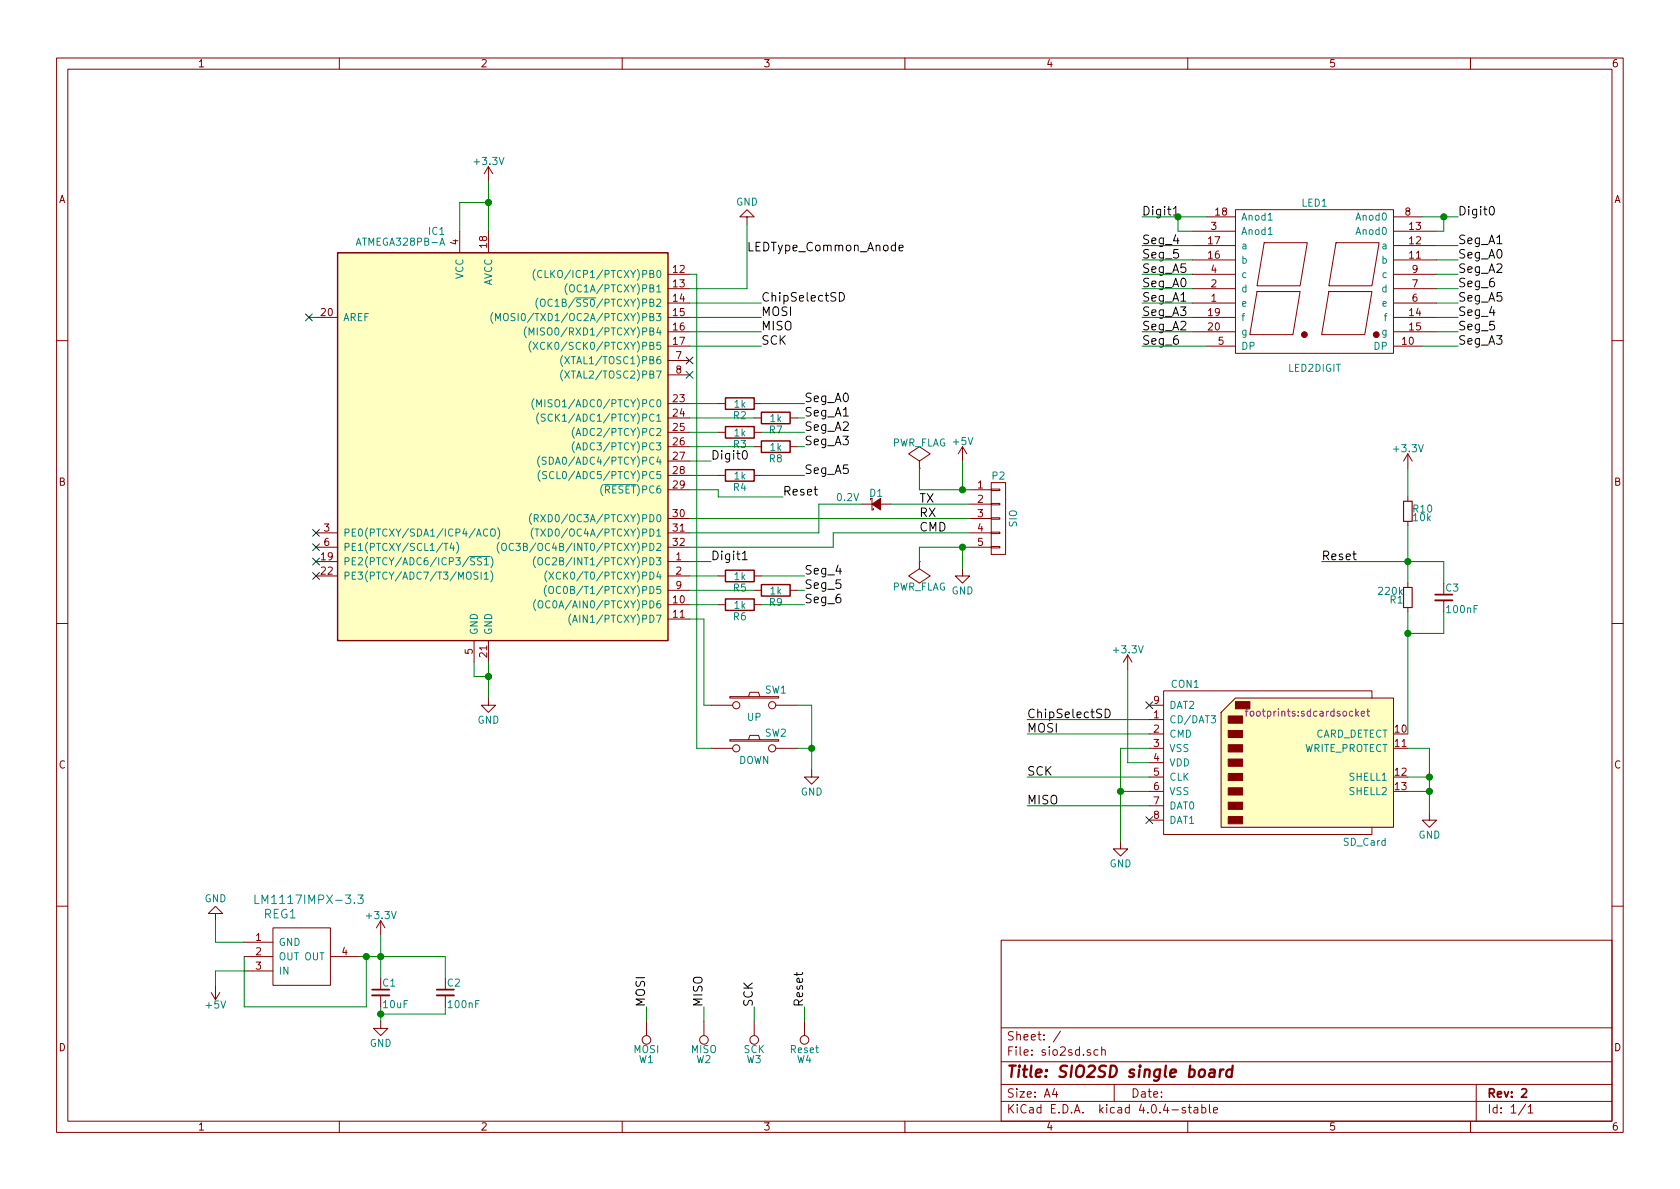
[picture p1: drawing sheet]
EESchema Schematic File Version 4
LIBS:sio2sd-cache
EELAYER 26 0
EELAYER END
$Descr A4 11693 8268
encoding utf-8
Sheet 1 1
Title "SIO2SD single board"
Date ""
Rev "2"
Comp ""
Comment1 ""
Comment2 ""
Comment3 ""
Comment4 ""
$EndDescr
$Comp
L sio2sd-rescue:ATMEGA328PB-A IC1
U 1 1
P 3500 3100
F 0 "IC1" H 3100 4575 50  0000 R BNN
F 1 "ATMEGA328PB-A" H 3100 4500 50  0000 R BNN
F 2 "Package_QFP:TQFP-32_7x7mm_P0.8mm" H 3450 1700 50  0001 L CIN
F 3 "" H 3200 3150 50  0000 C CNN
	1    3500 3100
	1    0    0    -1  
$EndComp
$Comp
L components:LED2DIGIT LED1
U 1 1
P 9150 2000
F 0 "LED1" H 9150 2600 50  0000 C CNN
F 1 "LED2DIGIT" H 9150 1450 50  0000 C CNN
F 2 "footprints:led2digit" H 9150 2000 50  0001 C CNN
F 3 "" H 9150 2000 50  0000 C CNN
	1    9150 2000
	1    0    0    -1  
$EndComp
$Comp
L components:LM1117IMPX-3.3 REG1
U 1 1
P 2300 6300
F 0 "REG1" H 1950 6250 60  0000 C CNN
F 1 "LM1117IMPX-3.3" H 2150 6350 60  0000 C CNN
F 2 "Package_TO_SOT_SMD:SOT-223" V 2400 5900 60  0001 C CNN
F 3 "" V 2400 5900 60  0001 C CNN
	1    2300 6300
	1    0    0    -1  
$EndComp
$Comp
L power:GND #PWR01
U 1 1
P 1500 6400
F 0 "#PWR01" H 1500 6150 50  0001 C CNN
F 1 "GND" H 1500 6250 50  0000 C CNN
F 2 "" H 1500 6400 50  0000 C CNN
F 3 "" H 1500 6400 50  0000 C CNN
	1    1500 6400
	-1   0    0    1   
$EndComp
$Comp
L power:+5V #PWR02
U 1 1
P 1500 6850
F 0 "#PWR02" H 1500 6700 50  0001 C CNN
F 1 "+5V" H 1500 6990 50  0000 C CNN
F 2 "" H 1500 6850 50  0000 C CNN
F 3 "" H 1500 6850 50  0000 C CNN
	1    1500 6850
	-1   0    0    1   
$EndComp
$Comp
L power:+3.3V #PWR03
U 1 1
P 2650 6500
F 0 "#PWR03" H 2650 6350 50  0001 C CNN
F 1 "+3.3V" H 2650 6640 50  0000 C CNN
F 2 "" H 2650 6500 50  0000 C CNN
F 3 "" H 2650 6500 50  0000 C CNN
	1    2650 6500
	1    0    0    -1  
$EndComp
$Comp
L Device:C_Small C1
U 1 1
P 2650 6900
F 0 "C1" H 2660 6970 50  0000 L CNN
F 1 "10uF" H 2660 6820 50  0000 L CNN
F 2 "Capacitor_SMD:C_0805_2012Metric_Pad1.15x1.40mm_HandSolder" H 2650 6900 50  0001 C CNN
F 3 "" H 2650 6900 50  0000 C CNN
	1    2650 6900
	1    0    0    -1  
$EndComp
$Comp
L power:GND #PWR04
U 1 1
P 2650 7100
F 0 "#PWR04" H 2650 6850 50  0001 C CNN
F 1 "GND" H 2650 6950 50  0000 C CNN
F 2 "" H 2650 7100 50  0000 C CNN
F 3 "" H 2650 7100 50  0000 C CNN
	1    2650 7100
	1    0    0    -1  
$EndComp
$Comp
L sio2sd-rescue:CONN_01X05 P2
U 1 1
P 6950 3600
F 0 "P2" H 6950 3900 50  0000 C CNN
F 1 "SIO" V 7050 3600 50  0000 C CNN
F 2 "Connector_PinHeader_2.54mm:PinHeader_1x05_P2.54mm_Horizontal" H 6950 3600 50  0001 C CNN
F 3 "" H 6950 3600 50  0000 C CNN
	1    6950 3600
	1    0    0    -1  
$EndComp
$Comp
L power:GND #PWR05
U 1 1
P 6700 3950
F 0 "#PWR05" H 6700 3700 50  0001 C CNN
F 1 "GND" H 6700 3800 50  0000 C CNN
F 2 "" H 6700 3950 50  0000 C CNN
F 3 "" H 6700 3950 50  0000 C CNN
	1    6700 3950
	1    0    0    -1  
$EndComp
$Comp
L power:+5V #PWR06
U 1 1
P 6700 3200
F 0 "#PWR06" H 6700 3050 50  0001 C CNN
F 1 "+5V" H 6700 3340 50  0000 C CNN
F 2 "" H 6700 3200 50  0000 C CNN
F 3 "" H 6700 3200 50  0000 C CNN
	1    6700 3200
	1    0    0    -1  
$EndComp
$Comp
L power:+3.3V #PWR07
U 1 1
P 3400 1250
F 0 "#PWR07" H 3400 1100 50  0001 C CNN
F 1 "+3.3V" H 3400 1390 50  0000 C CNN
F 2 "" H 3400 1250 50  0000 C CNN
F 3 "" H 3400 1250 50  0000 C CNN
	1    3400 1250
	1    0    0    -1  
$EndComp
$Comp
L power:GND #PWR08
U 1 1
P 3400 4850
F 0 "#PWR08" H 3400 4600 50  0001 C CNN
F 1 "GND" H 3400 4700 50  0000 C CNN
F 2 "" H 3400 4850 50  0000 C CNN
F 3 "" H 3400 4850 50  0000 C CNN
	1    3400 4850
	1    0    0    -1  
$EndComp
Text Label 4950 3200 0    60   ~ 0
Digit0
Text Label 4950 3900 0    60   ~ 0
Digit1
Text Label 6400 3600 0    60   ~ 0
RX
Text Label 6400 3700 0    60   ~ 0
CMD
$Comp
L Device:R R2
U 1 1
P 5150 2800
F 0 "R2" V 5230 2800 50  0000 C CNN
F 1 "1k" V 5150 2800 50  0000 C CNN
F 2 "Resistor_SMD:R_0805_2012Metric_Pad1.15x1.40mm_HandSolder" V 5080 2800 50  0001 C CNN
F 3 "" H 5150 2800 50  0000 C CNN
	1    5150 2800
	0    1    1    0   
$EndComp
Text Label 5600 2800 0    60   ~ 0
Seg_A0
$Comp
L Device:R R7
U 1 1
P 5400 2900
F 0 "R7" V 5480 2900 50  0000 C CNN
F 1 "1k" V 5400 2900 50  0000 C CNN
F 2 "Resistor_SMD:R_0805_2012Metric_Pad1.15x1.40mm_HandSolder" V 5330 2900 50  0001 C CNN
F 3 "" H 5400 2900 50  0000 C CNN
	1    5400 2900
	0    1    1    0   
$EndComp
Text Label 5600 2900 0    60   ~ 0
Seg_A1
$Comp
L Device:R R3
U 1 1
P 5150 3000
F 0 "R3" V 5230 3000 50  0000 C CNN
F 1 "1k" V 5150 3000 50  0000 C CNN
F 2 "Resistor_SMD:R_0805_2012Metric_Pad1.15x1.40mm_HandSolder" V 5080 3000 50  0001 C CNN
F 3 "" H 5150 3000 50  0000 C CNN
	1    5150 3000
	0    1    1    0   
$EndComp
Text Label 5600 3000 0    60   ~ 0
Seg_A2
$Comp
L Device:R R8
U 1 1
P 5400 3100
F 0 "R8" V 5480 3100 50  0000 C CNN
F 1 "1k" V 5400 3100 50  0000 C CNN
F 2 "Resistor_SMD:R_0805_2012Metric_Pad1.15x1.40mm_HandSolder" V 5330 3100 50  0001 C CNN
F 3 "" H 5400 3100 50  0000 C CNN
	1    5400 3100
	0    1    1    0   
$EndComp
Text Label 5600 3100 0    60   ~ 0
Seg_A3
$Comp
L Device:R R4
U 1 1
P 5150 3300
F 0 "R4" V 5230 3300 50  0000 C CNN
F 1 "1k" V 5150 3300 50  0000 C CNN
F 2 "Resistor_SMD:R_0805_2012Metric_Pad1.15x1.40mm_HandSolder" V 5080 3300 50  0001 C CNN
F 3 "" H 5150 3300 50  0000 C CNN
	1    5150 3300
	0    1    1    0   
$EndComp
Text Label 5600 3300 0    60   ~ 0
Seg_A5
$Comp
L Device:R R5
U 1 1
P 5150 4000
F 0 "R5" V 5230 4000 50  0000 C CNN
F 1 "1k" V 5150 4000 50  0000 C CNN
F 2 "Resistor_SMD:R_0805_2012Metric_Pad1.15x1.40mm_HandSolder" V 5080 4000 50  0001 C CNN
F 3 "" H 5150 4000 50  0000 C CNN
	1    5150 4000
	0    1    1    0   
$EndComp
Text Label 5600 4000 0    60   ~ 0
Seg_4
$Comp
L Device:R R9
U 1 1
P 5400 4100
F 0 "R9" V 5480 4100 50  0000 C CNN
F 1 "1k" V 5400 4100 50  0000 C CNN
F 2 "Resistor_SMD:R_0805_2012Metric_Pad1.15x1.40mm_HandSolder" V 5330 4100 50  0001 C CNN
F 3 "" H 5400 4100 50  0000 C CNN
	1    5400 4100
	0    1    1    0   
$EndComp
Text Label 5600 4100 0    60   ~ 0
Seg_5
$Comp
L Device:R R6
U 1 1
P 5150 4200
F 0 "R6" V 5230 4200 50  0000 C CNN
F 1 "1k" V 5150 4200 50  0000 C CNN
F 2 "Resistor_SMD:R_0805_2012Metric_Pad1.15x1.40mm_HandSolder" V 5080 4200 50  0001 C CNN
F 3 "" H 5150 4200 50  0000 C CNN
	1    5150 4200
	0    1    1    0   
$EndComp
Text Label 5600 4200 0    60   ~ 0
Seg_6
$Comp
L power:GND #PWR09
U 1 1
P 5200 1550
F 0 "#PWR09" H 5200 1300 50  0001 C CNN
F 1 "GND" H 5200 1400 50  0000 C CNN
F 2 "" H 5200 1550 50  0000 C CNN
F 3 "" H 5200 1550 50  0000 C CNN
	1    5200 1550
	-1   0    0    1   
$EndComp
Text Label 7950 1500 0    60   ~ 0
Digit1
Text Label 10150 1500 0    60   ~ 0
Digit0
Text Label 10150 1700 0    60   ~ 0
Seg_A1
Text Label 10150 1800 0    60   ~ 0
Seg_A0
Text Label 10150 1900 0    60   ~ 0
Seg_A2
Text Label 10150 2000 0    60   ~ 0
Seg_6
Text Label 10150 2100 0    60   ~ 0
Seg_A5
Text Label 10150 2200 0    60   ~ 0
Seg_4
Text Label 10150 2300 0    60   ~ 0
Seg_5
Text Label 10150 2400 0    60   ~ 0
Seg_A3
Text Label 7950 1700 0    60   ~ 0
Seg_4
Text Label 7950 1800 0    60   ~ 0
Seg_5
Text Label 7950 1900 0    60   ~ 0
Seg_A5
Text Label 7950 2000 0    60   ~ 0
Seg_A0
Text Label 7950 2100 0    60   ~ 0
Seg_A1
Text Label 7950 2200 0    60   ~ 0
Seg_A3
Text Label 7950 2300 0    60   ~ 0
Seg_A2
Text Label 7950 2400 0    60   ~ 0
Seg_6
$Comp
L sio2sd-rescue:SW_PUSH SW1
U 1 1
P 5250 4900
F 0 "SW1" H 5400 5010 50  0000 C CNN
F 1 "UP" H 5250 4820 50  0000 C CNN
F 2 "footprints:button" H 5250 4900 50  0001 C CNN
F 3 "" H 5250 4900 50  0000 C CNN
	1    5250 4900
	1    0    0    -1  
$EndComp
$Comp
L sio2sd-rescue:SW_PUSH SW2
U 1 1
P 5250 5200
F 0 "SW2" H 5400 5310 50  0000 C CNN
F 1 "DOWN" H 5250 5120 50  0000 C CNN
F 2 "footprints:button" H 5250 5200 50  0001 C CNN
F 3 "" H 5250 5200 50  0000 C CNN
	1    5250 5200
	1    0    0    -1  
$EndComp
$Comp
L power:GND #PWR010
U 1 1
P 5650 5350
F 0 "#PWR010" H 5650 5100 50  0001 C CNN
F 1 "GND" H 5650 5200 50  0000 C CNN
F 2 "" H 5650 5350 50  0000 C CNN
F 3 "" H 5650 5350 50  0000 C CNN
	1    5650 5350
	1    0    0    -1  
$EndComp
Wire Wire Line
	1500 6400 1500 6550
Wire Wire Line
	1500 6550 1700 6550
Wire Wire Line
	1500 6850 1500 6750
Wire Wire Line
	1500 6750 1700 6750
Wire Wire Line
	2500 6650 2550 6650
Wire Wire Line
	2650 6500 2650 6650
Connection ~ 2650 6650
Wire Wire Line
	2650 7000 2650 7050
Wire Wire Line
	6700 3950 6700 3800
Wire Wire Line
	6400 3800 6700 3800
Wire Wire Line
	6400 3400 6700 3400
Wire Wire Line
	6700 3200 6700 3400
Wire Wire Line
	4800 3600 6750 3600
Wire Wire Line
	3400 1250 3400 1400
Wire Wire Line
	3200 1400 3200 1600
Wire Wire Line
	3200 1400 3400 1400
Connection ~ 3400 1400
Wire Wire Line
	3400 4600 3400 4700
Wire Wire Line
	3300 4600 3300 4700
Wire Wire Line
	3300 4700 3400 4700
Connection ~ 3400 4700
Wire Wire Line
	4800 3800 5800 3800
Wire Wire Line
	5800 3800 5800 3700
Wire Wire Line
	5800 3700 6750 3700
Wire Wire Line
	4800 2800 5000 2800
Wire Wire Line
	5300 2800 5600 2800
Wire Wire Line
	4800 2900 5250 2900
Wire Wire Line
	5550 2900 5600 2900
Wire Wire Line
	4800 3000 5000 3000
Wire Wire Line
	5300 3000 5600 3000
Wire Wire Line
	4800 3100 5250 3100
Wire Wire Line
	4800 3200 4950 3200
Wire Wire Line
	4800 3900 4950 3900
Wire Wire Line
	5550 3100 5600 3100
Wire Wire Line
	4800 3300 5000 3300
Wire Wire Line
	5300 3300 5600 3300
Wire Wire Line
	1700 6650 1700 7000
Wire Wire Line
	1700 7000 2550 7000
Wire Wire Line
	2550 7000 2550 6650
Connection ~ 2550 6650
Wire Wire Line
	4800 4000 5000 4000
Wire Wire Line
	5300 4000 5600 4000
Wire Wire Line
	4800 4100 5250 4100
Wire Wire Line
	5550 4100 5600 4100
Wire Wire Line
	4800 4200 5000 4200
Wire Wire Line
	5300 4200 5600 4200
Wire Wire Line
	4800 2000 5200 2000
Wire Wire Line
	5200 2000 5200 1550
Wire Wire Line
	7950 1500 8200 1500
Wire Wire Line
	8300 1600 8200 1600
Wire Wire Line
	8200 1600 8200 1500
Connection ~ 8200 1500
Wire Wire Line
	9900 1500 10050 1500
Wire Wire Line
	10000 1600 10050 1600
Wire Wire Line
	10050 1600 10050 1500
Connection ~ 10050 1500
Wire Wire Line
	10000 1700 10150 1700
Wire Wire Line
	10000 1800 10150 1800
Wire Wire Line
	10000 1900 10150 1900
Wire Wire Line
	10000 2000 10150 2000
Wire Wire Line
	10000 2100 10150 2100
Wire Wire Line
	10000 2200 10150 2200
Wire Wire Line
	10000 2300 10150 2300
Wire Wire Line
	9900 2400 10150 2400
Wire Wire Line
	7950 1700 8300 1700
Wire Wire Line
	7950 1800 8300 1800
Wire Wire Line
	7950 1900 8300 1900
Wire Wire Line
	7950 2000 8300 2000
Wire Wire Line
	7950 2100 8300 2100
Wire Wire Line
	7950 2200 8300 2200
Wire Wire Line
	7950 2300 8300 2300
Wire Wire Line
	7950 2400 8400 2400
Wire Wire Line
	4800 4300 4900 4300
Wire Wire Line
	4900 4300 4900 4900
Wire Wire Line
	4900 4900 4950 4900
Wire Wire Line
	5550 5200 5650 5200
Wire Wire Line
	5650 4900 5650 5200
Wire Wire Line
	5550 4900 5650 4900
Connection ~ 5650 5200
Wire Wire Line
	4800 1900 4850 1900
Wire Wire Line
	4850 1900 4850 5200
Wire Wire Line
	4850 5200 4950 5200
Wire Wire Line
	2200 2200 2150 2200
NoConn ~ 4800 2500
NoConn ~ 4800 2600
NoConn ~ 2200 3700
NoConn ~ 2200 3800
NoConn ~ 2200 3900
NoConn ~ 2200 4000
Text Label 5200 1750 0    60   ~ 0
LEDType_Common_Anode
Text Label 5300 2100 0    60   ~ 0
ChipSelectSD
Text Label 5300 2200 0    60   ~ 0
MOSI
Text Label 5300 2300 0    60   ~ 0
MISO
Text Label 5300 2400 0    60   ~ 0
SCK
Wire Wire Line
	4800 2100 5300 2100
Wire Wire Line
	4800 2200 5300 2200
Wire Wire Line
	4800 2300 5300 2300
Wire Wire Line
	4800 2400 5300 2400
$Comp
L sio2sd-rescue:SD_Card CON1
U 1 1
P 8900 5300
F 0 "CON1" H 8250 5850 50  0000 C CNN
F 1 "SD_Card" H 9500 4750 50  0000 C CNN
F 2 "footprints:sdcardsocket" H 9100 5650 50  0000 C CNN
F 3 "" H 8900 5300 50  0000 C CNN
	1    8900 5300
	1    0    0    -1  
$EndComp
$Comp
L power:GND #PWR011
U 1 1
P 7800 5850
F 0 "#PWR011" H 7800 5600 50  0001 C CNN
F 1 "GND" H 7800 5700 50  0000 C CNN
F 2 "" H 7800 5850 50  0000 C CNN
F 3 "" H 7800 5850 50  0000 C CNN
	1    7800 5850
	1    0    0    -1  
$EndComp
Wire Wire Line
	7800 5200 7800 5500
Wire Wire Line
	7800 5500 8000 5500
Wire Wire Line
	7800 5200 8000 5200
Connection ~ 7800 5500
$Comp
L power:+3.3V #PWR012
U 1 1
P 7850 4650
F 0 "#PWR012" H 7850 4500 50  0001 C CNN
F 1 "+3.3V" H 7850 4790 50  0000 C CNN
F 2 "" H 7850 4650 50  0000 C CNN
F 3 "" H 7850 4650 50  0000 C CNN
	1    7850 4650
	1    0    0    -1  
$EndComp
Wire Wire Line
	8000 5300 7850 5300
Wire Wire Line
	7850 5300 7850 4650
Text Label 7150 5000 0    60   ~ 0
ChipSelectSD
Wire Wire Line
	7150 5000 8000 5000
Text Label 7150 5100 0    60   ~ 0
MOSI
Wire Wire Line
	7150 5100 8000 5100
Text Label 7150 5400 0    60   ~ 0
SCK
Wire Wire Line
	7150 5400 8000 5400
Text Label 7150 5600 0    60   ~ 0
MISO
Wire Wire Line
	7150 5600 8000 5600
NoConn ~ 8000 4900
NoConn ~ 8000 5700
$Comp
L Device:C_Small C2
U 1 1
P 3100 6900
F 0 "C2" H 3110 6970 50  0000 L CNN
F 1 "100nF" H 3110 6820 50  0000 L CNN
F 2 "Capacitor_SMD:C_0603_1608Metric_Pad1.05x0.95mm_HandSolder" H 3100 6900 50  0001 C CNN
F 3 "" H 3100 6900 50  0000 C CNN
	1    3100 6900
	1    0    0    -1  
$EndComp
Wire Wire Line
	3100 6650 3100 6800
Wire Wire Line
	2650 7050 3100 7050
Wire Wire Line
	3100 7050 3100 7000
Connection ~ 2650 7050
Text Label 5450 3450 0    60   ~ 0
Reset
Wire Wire Line
	4800 3400 5000 3400
Wire Wire Line
	5000 3400 5000 3450
Wire Wire Line
	5000 3450 5450 3450
Text Label 4500 7000 1    60   ~ 0
MOSI
Text Label 4900 7000 1    60   ~ 0
MISO
Text Label 5250 7000 1    60   ~ 0
SCK
Text Label 5600 7000 1    60   ~ 0
Reset
NoConn ~ 2150 2200
$Comp
L power:PWR_FLAG #FLG013
U 1 1
P 6400 3250
F 0 "#FLG013" H 6400 3345 50  0001 C CNN
F 1 "PWR_FLAG" H 6400 3430 50  0000 C CNN
F 2 "" H 6400 3250 50  0000 C CNN
F 3 "" H 6400 3250 50  0000 C CNN
	1    6400 3250
	1    0    0    -1  
$EndComp
Wire Wire Line
	6400 3250 6400 3400
Connection ~ 6700 3400
$Comp
L power:PWR_FLAG #FLG014
U 1 1
P 6400 3900
F 0 "#FLG014" H 6400 3995 50  0001 C CNN
F 1 "PWR_FLAG" H 6400 4080 50  0000 C CNN
F 2 "" H 6400 3900 50  0000 C CNN
F 3 "" H 6400 3900 50  0000 C CNN
	1    6400 3900
	-1   0    0    1   
$EndComp
Wire Wire Line
	6400 3800 6400 3900
Connection ~ 6700 3800
$Comp
L power:GND #PWR015
U 1 1
P 9950 5650
F 0 "#PWR015" H 9950 5400 50  0001 C CNN
F 1 "GND" H 9950 5500 50  0000 C CNN
F 2 "" H 9950 5650 50  0000 C CNN
F 3 "" H 9950 5650 50  0000 C CNN
	1    9950 5650
	1    0    0    -1  
$EndComp
Wire Wire Line
	9800 5400 9950 5400
Wire Wire Line
	9950 5200 9950 5400
Wire Wire Line
	9800 5500 9950 5500
Connection ~ 9950 5500
$Comp
L Device:R_Small R1
U 1 1
P 9800 4150
F 0 "R1" H 9830 4170 50  0000 L CNN
F 1 "220k" H 9830 4110 50  0000 L CNN
F 2 "Resistor_SMD:R_0805_2012Metric_Pad1.15x1.40mm_HandSolder" H 9800 4150 50  0001 C CNN
F 3 "" H 9800 4150 50  0000 C CNN
	1    9800 4150
	-1   0    0    1   
$EndComp
Wire Wire Line
	9800 4250 9800 4400
$Comp
L Device:R_Small R10
U 1 1
P 9800 3550
F 0 "R10" H 9830 3570 50  0000 L CNN
F 1 "10k" H 9830 3510 50  0000 L CNN
F 2 "Resistor_SMD:R_0805_2012Metric_Pad1.15x1.40mm_HandSolder" H 9800 3550 50  0001 C CNN
F 3 "" H 9800 3550 50  0000 C CNN
	1    9800 3550
	1    0    0    -1  
$EndComp
Wire Wire Line
	9800 3650 9800 3900
$Comp
L power:+3.3V #PWR016
U 1 1
P 9800 3250
F 0 "#PWR016" H 9800 3100 50  0001 C CNN
F 1 "+3.3V" H 9800 3390 50  0000 C CNN
F 2 "" H 9800 3250 50  0000 C CNN
F 3 "" H 9800 3250 50  0000 C CNN
	1    9800 3250
	1    0    0    -1  
$EndComp
Wire Wire Line
	9800 3250 9800 3450
Text Label 9200 3900 0    60   ~ 0
Reset
$Comp
L sio2sd-rescue:TEST_1P W1
U 1 1
P 4500 7100
F 0 "W1" H 4500 7370 50  0000 C CNN
F 1 "MOSI" H 4500 7300 50  0000 C CNN
F 2 "footprints:pad" H 4700 7100 50  0001 C CNN
F 3 "" H 4700 7100 50  0000 C CNN
	1    4500 7100
	-1   0    0    1   
$EndComp
$Comp
L sio2sd-rescue:TEST_1P W2
U 1 1
P 4900 7100
F 0 "W2" H 4900 7370 50  0000 C CNN
F 1 "MISO" H 4900 7300 50  0000 C CNN
F 2 "footprints:pad" H 5100 7100 50  0001 C CNN
F 3 "" H 5100 7100 50  0000 C CNN
	1    4900 7100
	-1   0    0    1   
$EndComp
$Comp
L sio2sd-rescue:TEST_1P W3
U 1 1
P 5250 7100
F 0 "W3" H 5250 7370 50  0000 C CNN
F 1 "SCK" H 5250 7300 50  0000 C CNN
F 2 "footprints:pad" H 5450 7100 50  0001 C CNN
F 3 "" H 5450 7100 50  0000 C CNN
	1    5250 7100
	-1   0    0    1   
$EndComp
$Comp
L sio2sd-rescue:TEST_1P W4
U 1 1
P 5600 7100
F 0 "W4" H 5600 7370 50  0000 C CNN
F 1 "Reset" H 5600 7300 50  0000 C CNN
F 2 "footprints:pad" H 5800 7100 50  0001 C CNN
F 3 "" H 5800 7100 50  0000 C CNN
	1    5600 7100
	-1   0    0    1   
$EndComp
Wire Wire Line
	4500 7100 4500 7000
Wire Wire Line
	4900 7100 4900 7000
Wire Wire Line
	5250 7100 5250 7000
Wire Wire Line
	5600 7100 5600 7000
Wire Wire Line
	9800 5200 9950 5200
Connection ~ 9950 5400
$Comp
L Device:C_Small C3
U 1 1
P 10050 4150
F 0 "C3" H 10060 4220 50  0000 L CNN
F 1 "100nF" H 10060 4070 50  0000 L CNN
F 2 "Capacitor_SMD:C_0603_1608Metric_Pad1.05x0.95mm_HandSolder" H 10050 4150 50  0001 C CNN
F 3 "" H 10050 4150 50  0000 C CNN
	1    10050 4150
	1    0    0    -1  
$EndComp
Wire Wire Line
	9200 3900 9800 3900
Wire Wire Line
	10050 3900 10050 4050
Connection ~ 9800 3900
Wire Wire Line
	10050 4250 10050 4400
Wire Wire Line
	10050 4400 9800 4400
Connection ~ 9800 4400
$Comp
L Device:D_Schottky_Small D1
U 1 1
P 6100 3500
F 0 "D1" H 6050 3580 50  0000 L CNN
F 1 "0.2V" H 5900 3550 50  0000 C CNN
F 2 "Diode_SMD:D_0805_2012Metric_Pad1.15x1.40mm_HandSolder" V 6100 3500 50  0001 C CNN
F 3 "" V 6100 3500 50  0000 C CNN
	1    6100 3500
	1    0    0    -1  
$EndComp
Text Label 6400 3500 0    60   ~ 0
TX
Wire Wire Line
	5700 3700 4800 3700
Wire Wire Line
	5700 3500 5700 3700
Wire Wire Line
	5700 3500 6000 3500
Wire Wire Line
	6200 3500 6750 3500
Wire Wire Line
	2650 6650 3100 6650
Wire Wire Line
	2650 6650 2650 6800
Wire Wire Line
	3400 1400 3400 1600
Wire Wire Line
	3400 4700 3400 4850
Wire Wire Line
	2550 6650 2650 6650
Wire Wire Line
	8200 1500 8400 1500
Wire Wire Line
	10050 1500 10150 1500
Wire Wire Line
	5650 5200 5650 5350
Wire Wire Line
	7800 5500 7800 5850
Wire Wire Line
	2650 7050 2650 7100
Wire Wire Line
	6700 3400 6750 3400
Wire Wire Line
	6700 3800 6750 3800
Wire Wire Line
	9950 5500 9950 5650
Wire Wire Line
	9950 5400 9950 5500
Wire Wire Line
	9800 3900 9800 4050
Wire Wire Line
	9800 3900 10050 3900
Wire Wire Line
	9800 4400 9800 5100
$EndSCHEMATC
